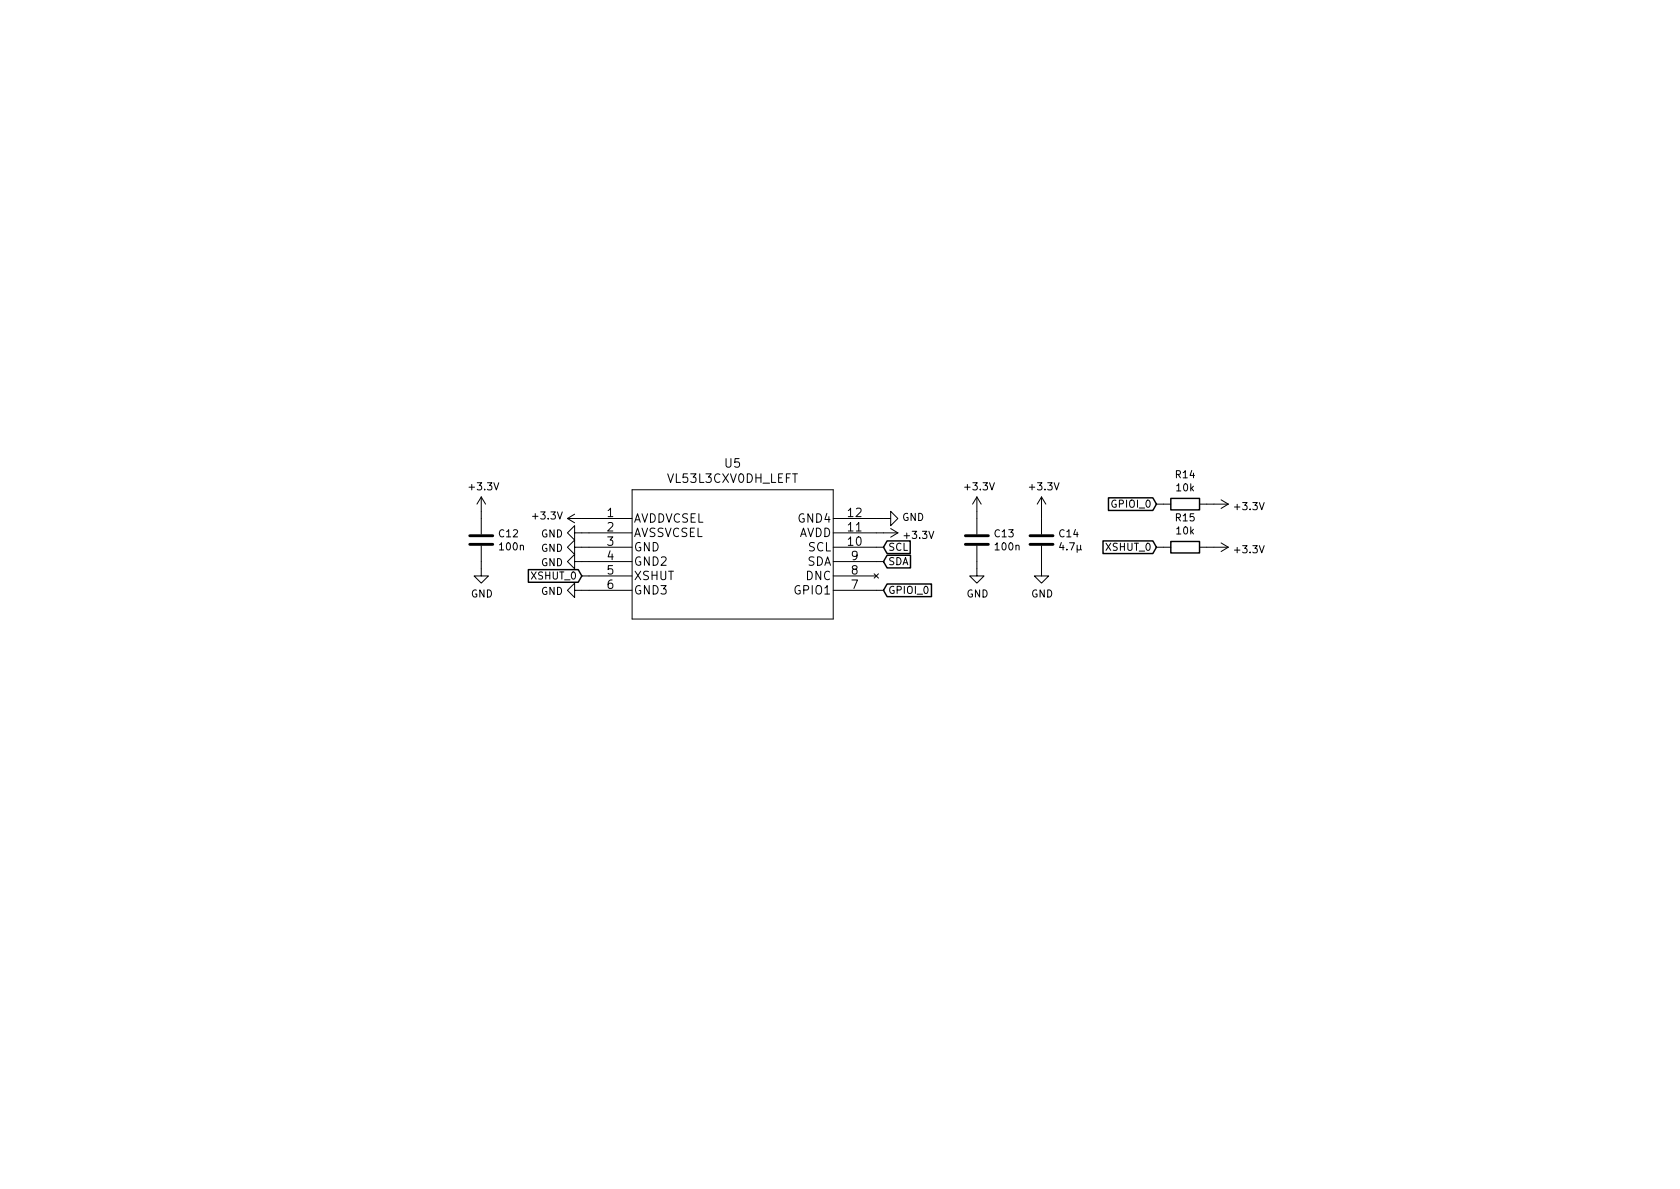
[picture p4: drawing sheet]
<svg xmlns="http://www.w3.org/2000/svg" width="297mm" height="210mm" viewBox="0 0 297 210" stroke-linecap="round" stroke-linejoin="round" font-family="sans-serif">
<g fill="none" stroke="#000" stroke-width=".18">
<path d="M85.1 96.5v5.3h1.3l-1.3 1.3-1.3-1.3h1.3M85.1 87.9v6.6M85.1 87.9l-.8 1.2M85.1 87.9l.8 1.2M100.3 91.7h11.5M100.3 91.7l1.3 .8M101.6 94.2v-1.2l-1.3 1.2 1.3 1.3v-1.3h10.2M101.6 96.8v-1.3l-1.3 1.3 1.3 1.2v-1.2h10.2M101.6 99.3v-1.3l-1.3 1.3 1.3 1.3v-1.3h10.2M101.6 90.9l-1.3 .8M111.8 86.6h35.5v22.9h-35.5zM147.3 91.7h10.2v-1.3l1.2 1.3-1.2 1.3v-1.3"/>
<path d="M147.3 94.2h11.4M147.3 96.8h8.9M147.3 99.3h8.9M157.5 93.5l1.2 .7M158.7 94.2l-1.2 .8M172.7 96.5v5.3h1.3l-1.3 1.3-1.3-1.3h1.3M172.7 87.9l-.7 1.2M172.7 87.9v6.6M172.7 87.9l.8 1.2M184.1 96.5v5.3h1.3l-1.3 1.3-1.2-1.3h1.2M184.1 87.9l-.7 1.2M184.1 87.9v6.6"/>
<path d="M184.1 87.9l.8 1.2M204.5 96.8h2.5M204.5 89.1h2.5M212.1 96.8h5.1M212.1 89.1h5.1M215.9 88.4l1.3 .7M215.9 96l1.3 .8M217.2 89.1l-1.3 .8M217.2 96.8l-1.3 .7M101.6 104.4v-1.3l-1.3 1.3 1.3 1.3v-1.3h10.2M102.9 101.8h8.9M147.3 101.8h7.6"/>
<path d="M147.3 104.4h8.9M154.6 101.5l.7 .7M155.3 101.5l-.7 .7"/>
</g>
<path d="M156.8 95.7h4.1v2.2h-4.1l-.6-1.1zM156.8 98.2h4.2v2.2h-4.2l-.6-1.1zM195 95.7h8.8l.7 1.1-.7 1.1h-8.8zM196 88h7.8l.7 1.1-.7 1.2h-7.8zM207 88.1h5.1v2.1h-5.1zM207 95.8h5.1v2h-5.1zM93.4 100.7h8.8l.7 1.1-.7 1.2h-8.8zM156.8 103.3h7.9v2.2h-7.9l-.6-1.1z" fill="none" stroke="#000" stroke-width=".25"/>
<path d="M83.1 96.3h4M83.1 94.7h4M170.7 96.3h4.1M170.7 94.7h4.1M182.1 96.3h4.1M182.1 94.7h4.1" fill="none" stroke="#000" stroke-width=".51"/>
<g font-size="2.1">
<text x="128.2" y="82.7">U5</text>
<text x="118.2" y="85.4">VL53L3CXV0DH_LEFT</text>
<text x="107.4" y="91.4">1</text>
<text x="107.4" y="94">2</text>
<text x="112" y="92.4">AVDDVCSEL</text>
<text x="112" y="95">AVSSVCSEL</text>
<text x="141.1" y="95">AVDD</text>
<text x="141.3" y="92.4">GND4</text>
<text x="150" y="94">11</text>
<text x="150" y="91.4">12</text>
<text x="107.4" y="96.5">3</text>
<text x="107.4" y="99.1">4</text>
<text x="107.4" y="101.6">5</text>
<text x="112" y="97.5">GND</text>
<text x="112" y="100">GND2</text>
<text x="142.7" y="100">SDA</text>
<text x="142.9" y="97.5">SCL</text>
<text x="150" y="96.5">10</text>
<text x="150.5" y="101.6">8</text>
<text x="150.5" y="99.1">9</text>
<text x="107.4" y="104.1">6</text>
<text x="112" y="102.6">XSHUT</text>
<text x="112" y="105.1">GND3</text>
<text x="140.7" y="105.1">GPIO1</text>
<text x="142.5" y="102.6">DNC</text>
<text x="150.5" y="104.1">7</text>
</g>
<g font-size="1.8">
<text x="83.1" y="86.7">+3.3V</text>
<text x="170.8" y="86.7">+3.3V</text>
<text x="182.2" y="86.7">+3.3V</text>
<text x="196.8" y="89.8">GPIOI_0</text>
<text x="207.9" y="84.6">R14</text>
<text x="208.1" y="86.9">10k</text>
<text x="88.3" y="95">C12</text>
<text x="94.4" y="91.9">+3.3V</text>
<text x="95.7" y="95">GND</text>
<text x="159.5" y="92.1">GND</text>
<text x="160" y="95.3">+3.3V</text>
<text x="175.9" y="95">C13</text>
<text x="187.4" y="95">C14</text>
<text x="207.9" y="92.2">R15</text>
<text x="208.1" y="94.5">10k</text>
<text x="218.5" y="90.2">+3.3V</text>
<text x="88.5" y="97.3">100n</text>
<text x="95.7" y="97.6">GND</text>
<text x="95.7" y="100.1">GND</text>
<text x="157" y="97.4">SCL</text>
<text x="157" y="99.9">SDA</text>
<text x="176.1" y="97.3">100n</text>
<text x="187.6" y="97.3">4.7µ</text>
<text x="195.7" y="97.4">XSHUT_0</text>
<text x="218.5" y="97.8">+3.3V</text>
<text x="83.3" y="105.7">GND</text>
<text x="94.1" y="102.5">XSHUT_0</text>
<text x="95.7" y="105.2">GND</text>
<text x="157" y="105">GPIOI_0</text>
<text x="170.9" y="105.7">GND</text>
<text x="182.3" y="105.7">GND</text>
</g>
</svg>
